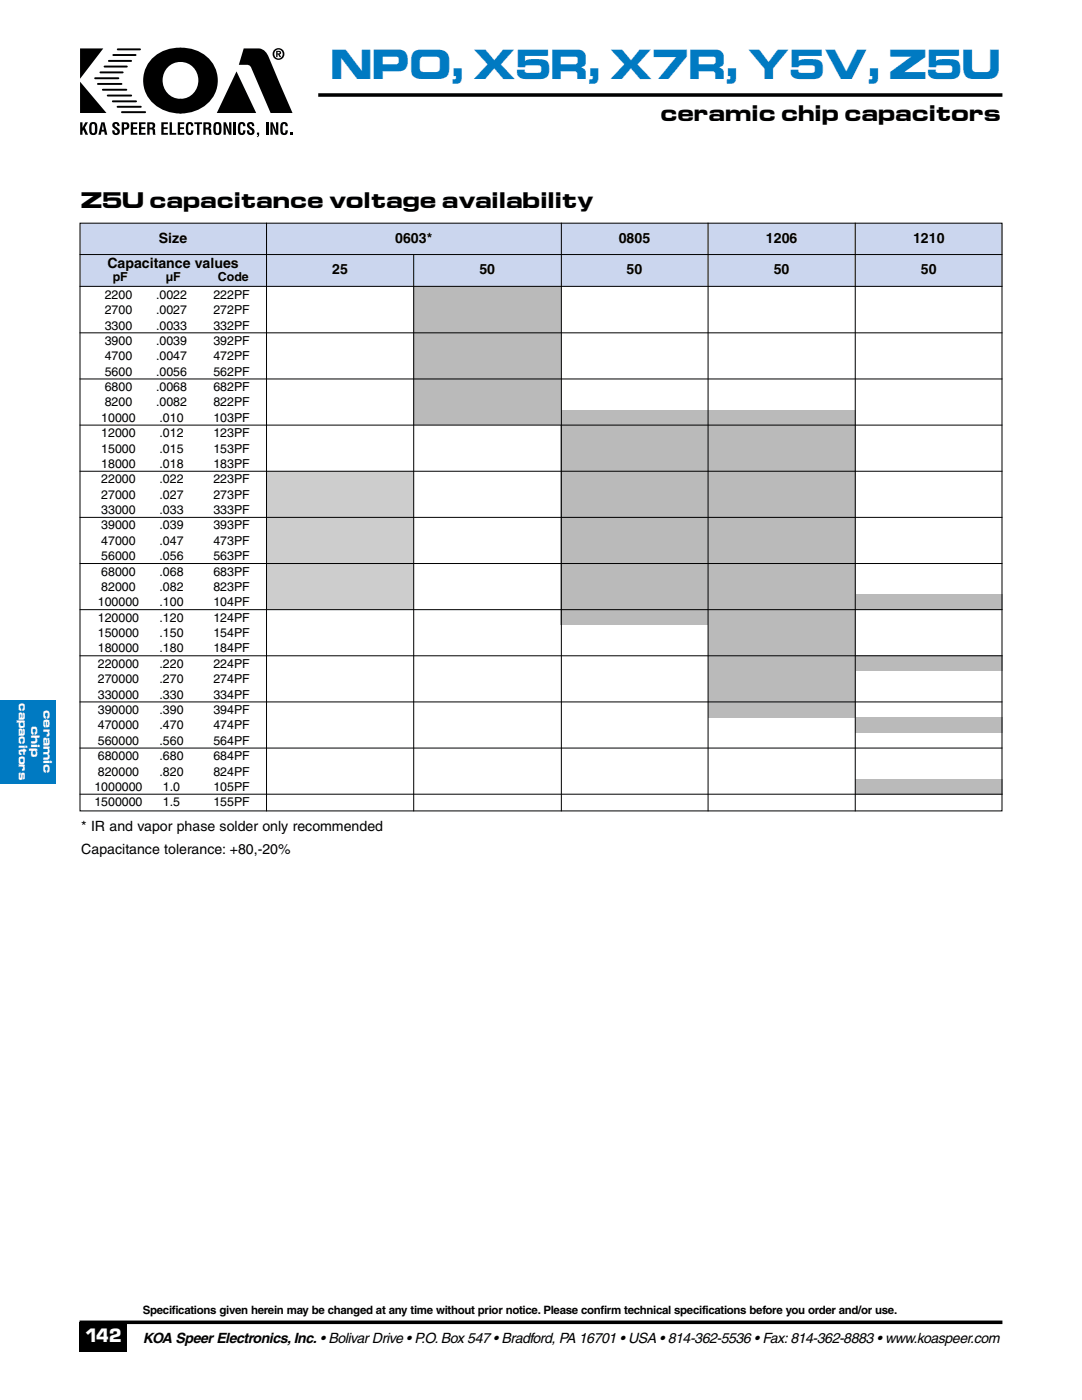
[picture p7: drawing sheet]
<svg xmlns="http://www.w3.org/2000/svg" width="216mm" height="279mm" viewBox="0 0 216 279" stroke-linecap="round" stroke-linejoin="round" font-family="sans-serif">
<path d="M63.5 19h136.5M15.9 263.9h184.1" fill="none" stroke="#000" stroke-width=".71" stroke-linecap="butt"/>
<path d="M15.9 263.9h9.5v6h-9.5z" fill-rule="evenodd" fill="#000"/>
<g fill="#000">
<path d="M16 9.7h4.6l-4.6 6zM16 16.3l5.2 6.3h-5.2zM30.4 11.6a7.6 7.6 0 0 1 5.6-2.1 1.57 1.57 0 0 1 .7 2.3l-.3 .4-.4 .2a3.7 3.7 0 0 0-3.6 3.6 3.7 3.7 0 0 0 3.6 3.7 1.61 1.61 0 0 1 .7 2.4l-.3 .4a6.2 6.2 0 0 1-4.5-.9 6.3 6.3 0 0 1-1.5-10zM35.6 9.7a6.1 6.1 0 0 1 4.4 .7 6.4 6.4 0 0 1 3.4 6.7 6.4 6.4 0 0 1-5.2 5.3l-2.2 .3a1.6 1.6 0 0 1-.6-2.4l.2-.4 .5-.2a3.7 3.7 0 0 0 3.5-3.7 3.7 3.7 0 0 0-3.6-3.6 1.54 1.54 0 0 1-.6-2.3zM48.6 9.7h3.1a2.44 2.44 0 0 1 1.9 1.7l4.8 11.2h-4.4l-3.8-9a1.41 1.41 0 0 0-1.8-.7h-.7zM16 24.4h.5v1.1l.5-1.1h.6l-.7 1.1 .7 1.4h-.5l-.5-1-.1 .3v.7h-.5zM22.6 24.5a.8 .8 0 0 1 1.2 .4l.1 .3h-.5l-.1-.4-.2-.1-.1 .1-.1 .3a1.9 1.9 0 0 1 1 1.1 .77 .77 0 0 1-.9 .7 .77 .77 0 0 1-.6-.9h.5l.1 .5h.3a.36 .36 0 0 0 0-.5l-.6-.4a.72 .72 0 0 1-.1-1.1zM26.1 24.4h1.3v.4h-.8v.6h.7v.4h-.7v.7h.8v.4h-1.3zM27.7 24.4h1.3v.4h-.8v.6h.8v.4h-.8v.7h.8v.4h-1.3zM32.2 24.4h1.3v.4h-.8v.6h.7v.4h-.7v.7h.8v.4h-1.3zM33.8 24.4h.5v2.1h.9v.4h-1.4zM35.5 24.4h1.3v.4h-.9v.6h.8v.4h-.8v.7h.9v.4h-1.3z"/>
<path d="M37.3 24.6a.74 .74 0 0 1 .9-.2 .74 .74 0 0 1 .4 .8h-.5l-.1-.4-.1-.1-.3 .1v1.5l.3 .3 .2-.1v-.5h.5a.77 .77 0 0 1-.7 1 .77 .77 0 0 1-.8-.8v-1.1zM38.8 24.4h1.5v.4h-.5v2.1h-.5v-2.1h-.5zM47.2 14.3l3.9 8.3h-7.8zM44.6 24.4h.5l.7 1.9-.1-1.9h.5v2.5h-.5l-.7-1.9 .1 1.9h-.5zM46.6 24.4h.5v2.5h-.5zM47.7 24.6a.74 .74 0 0 1 .9-.2 .74 .74 0 0 1 .4 .8h-.5l-.1-.4-.1-.1-.3 .1v1.5l.3 .3 .2-.1v-.5h.5a.77 .77 0 0 1-.7 1 .77 .77 0 0 1-.8-.8v-1.1zM49.5 24.5a.8 .8 0 0 1 1.2 .4v.3h-.4l-.1-.4-.2-.1-.2 .1v.3a1.91 1.91 0 0 1 1 1.1 .77 .77 0 0 1-.9 .7 .77 .77 0 0 1-.6-.9h.4l.1 .5h.4a.36 .36 0 0 0-.1-.5l-.5-.4a.72 .72 0 0 1-.1-1.1zM51.3 26.5h.4v.6l-.4 .3 .2-.5h-.2zM53.1 24.4h.4v2.5h-.4zM54 24.4h.4l.7 1.9v-1.9h.4v2.5h-.5l-.6-1.9v1.9h-.4zM56.1 24.6a.74 .74 0 0 1 .9-.2 .74 .74 0 0 1 .4 .8h-.4l-.1-.4-.2-.1-.2 .1-.1 1.5 .3 .3 .2-.1 .1-.5h.4a.77 .77 0 0 1-.6 1 .77 .77 0 0 1-.9-.8v-1.1zM57.9 26.5h.4v.4h-.4z"/>
<path d="M55.4 10.4h.3l.1 .2-.4 .1zM55.1 10.1v1.3h.3v-.5h.1l.3 .5h.3l-.3-.5 .3-.2-.1-.4zM54.4 10.8a1.18 1.18 0 0 0 2.3 0 1.18 1.18 0 0 0-2.3 0zM54.7 10.8a.88 .88 0 0 1 1.7 0 .88 .88 0 0 1-1.7 0z"/>
<path d="M18.4 24.8l.2-.1 .2 .1 .1 .3v1.2l-.3 .3-.3-.3zM18 24.6l-.2 1.2a.86 .86 0 0 0 .8 1.2 .86 .86 0 0 0 .8-1.2v-.3a.86 .86 0 0 0-.3-1.1 .86 .86 0 0 0-1.1 .2z"/>
<path d="M20.5 24.7l.2 1.2h-.4zM20.2 24.4l-.6 2.5h.5l.1-.6h.6l.1 .6h.5l-.5-2.5z"/>
<path d="M24.7 24.8a.39 .39 0 0 1 .6 .3l-.1 .4h-.5zM24.3 24.4v2.5h.4v-1a.77 .77 0 0 0 1.1-.5 .77 .77 0 0 0-.6-1z"/>
<path d="M29.8 24.8l.6 .1a.37 .37 0 0 1-.2 .6h-.4zM29.4 24.4v2.5h.4l.1-1.1a.45 .45 0 0 1 .5 .1 .45 .45 0 0 1 .1 .6v.4h.5l-.1-.6a.51 .51 0 0 0-.3-.7 .63 .63 0 0 0 .3-.7 .63 .63 0 0 0-.6-.5z"/>
<path d="M41 24.8l.6 .1a.37 .37 0 0 1-.2 .6h-.4zM40.6 24.4v2.5h.4l.1-1.1a.45 .45 0 0 1 .5 .1 .45 .45 0 0 1 .1 .6v.4h.5l-.1-.6a.51 .51 0 0 0-.3-.7 .63 .63 0 0 0 .3-.7 .63 .63 0 0 0-.6-.5z"/>
<path d="M43.1 24.8l.3-.1 .2 .1 .1 .3v1.2l-.3 .3-.3-.3zM42.8 24.6l-.2 1.2a.86 .86 0 0 0 .8 1.2 .86 .86 0 0 0 .8-1.2v-.3a.86 .86 0 0 0-.4-1.1 .86 .86 0 0 0-1 .2z"/>
</g>
<path d="M19 15.6h4.6M19.5 16.8h4.7M20 14.4h4.5M20.5 17.9h4.7M20.9 13.3h4.4M21.5 19.1h4.7M21.7 12.2h4.5M22.6 11h4.5M23.5 9.9h4.4M22.5 20.2h4.6M23.5 21.3h4.6M24.3 22.4h4.7" fill="none" stroke="#000" stroke-width=".39"/>
<path d="M15.9 44.4h184.1v12.8h-184.1z" fill-rule="evenodd" fill="#cbd6ee"/>
<path d="M15.9 50.8h184.1" fill="none" stroke="#000" stroke-width=".2"/>
<path d="M53.2 94.1h29.3v27.6h-29.3z" fill-rule="evenodd" fill="#cdcdcd"/>
<g fill="#bababa">
<path d="M82.5 57.2h29.4v27.6h-29.4z" fill-rule="evenodd"/>
<path d="M111.9 81.8h29.4v42.9h-29.4z" fill-rule="evenodd"/>
<path d="M141.3 81.8h29.4v61.3h-29.4z" fill-rule="evenodd"/>
<path d="M170.7 118.6h29.3v3.1h-29.3z" fill-rule="evenodd"/>
</g>
<path d="M15.9 57.2h184.1" fill="none" stroke="#000" stroke-width=".2"/>
<g fill="#bababa">
<path d="M170.7 130.9h29.3v3h-29.3z" fill-rule="evenodd"/>
<path d="M170.7 143.1h29.3v3.1h-29.3z" fill-rule="evenodd"/>
<path d="M170.7 155.4h29.3v3.2h-29.3z" fill-rule="evenodd"/>
</g>
<g fill="none" stroke="#000" stroke-width=".2">
<path d="M16 44.5h183.9v117.3h-183.9zM53.2 44.4v117.5M82.5 50.8v111.1M112 44.4v117.5M141.3 44.4v117.5M170.7 44.4v117.5M15.9 66.4h184.1M15.9 75.6h184.1M15.9 84.8h184.1M15.9 94h184.1M15.9 103.3h184.1M15.9 112.5h184.1"/>
<path d="M15.9 121.7h184.1M15.9 130.9h184.1M15.9 140.1h184.1M15.9 149.3h184.1M15.9 158.5h184.1"/>
</g>
<path d="M-.1 139.7h11.2v16.7h-11.2z" fill-rule="evenodd" fill="#007ac2"/>
<text font-size="7.2" fill="#007ac2" x="66" y="15.7">NPO, X5R, X7R, Y5V, Z5U</text>
<g font-size="3.9">
<text x="131.8" y="24.1">ceramic chip capacitors</text>
<text x="16.2" y="41.6">Z5U capacitance voltage availability</text>
</g>
<text font-size="3.4" fill="#fff" x="17" y="267.8">142</text>
<g font-size="2.8">
<text x="21.4" y="53.4">Capacitance values</text>
<text x="31.7" y="48.5">Size</text>
<text x="78.9" y="48.5">0603*</text>
<text x="123.5" y="48.5">0805</text>
<text x="152.8" y="48.5">1206</text>
<text x="182.2" y="48.5">1210</text>
<text x="66.3" y="54.7">25</text>
<text x="95.7" y="54.7">50</text>
<text x="125" y="54.7">50</text>
<text x="154.4" y="54.7">50</text>
<text x="183.8" y="54.7">50</text>
<text x="16.2" y="165.9">* IR and vapor phase solder only recommended</text>
<text x="16.2" y="170.3">Capacitance tolerance: +80,-20%</text>
<text x="28.5" y="268">KOA Speer Electronics, Inc. • Bolivar Drive • P.O. Box 547 • Bradford, PA 16701 • USA • 814-362-5536 • Fax:814-362-8883 • www.koaspeer.com</text>
</g>
<g font-size="2.5">
<text x="20.9" y="59.6">2200</text>
<text x="22.5" y="56.1">pF</text>
<text x="31.1" y="59.6">.0022</text>
<text x="33.1" y="56.1">µF</text>
<text x="42.6" y="59.6">222PF</text>
<text x="43.5" y="56.1">Code</text>
<text x="20.9" y="62.7">2700</text>
<text x="20.9" y="65.8">3300</text>
<text x="31.1" y="62.7">.0027</text>
<text x="31.1" y="65.8">.0033</text>
<text x="42.6" y="62.7">272PF</text>
<text x="42.6" y="65.8">332PF</text>
<text x="20.9" y="68.8">3900</text>
<text x="20.9" y="71.9">4700</text>
<text x="31.1" y="68.8">.0039</text>
<text x="31.1" y="71.9">.0047</text>
<text x="42.6" y="68.8">392PF</text>
<text x="42.6" y="71.9">472PF</text>
<text x="20.9" y="75">5600</text>
<text x="31.1" y="75">.0056</text>
<text x="42.6" y="75">562PF</text>
<text x="20.9" y="78">6800</text>
<text x="20.9" y="81.1">8200</text>
<text x="31.1" y="78">.0068</text>
<text x="31.1" y="81.1">.0082</text>
<text x="42.6" y="78">682PF</text>
<text x="42.6" y="81.1">822PF</text>
<text x="20.2" y="84.2">10000</text>
<text x="20.2" y="87.2">12000</text>
<text x="31.8" y="84.2">.010</text>
<text x="31.8" y="87.2">.012</text>
<text x="42.6" y="84.2">103PF</text>
<text x="42.6" y="87.2">123PF</text>
<text x="20.2" y="90.3">15000</text>
<text x="20.2" y="93.4">18000</text>
<text x="31.8" y="90.3">.015</text>
<text x="31.8" y="93.4">.018</text>
<text x="42.6" y="90.3">153PF</text>
<text x="42.6" y="93.4">183PF</text>
<text x="20.2" y="96.5">22000</text>
<text x="20.2" y="99.5">27000</text>
<text x="31.8" y="96.5">.022</text>
<text x="31.8" y="99.5">.027</text>
<text x="42.6" y="96.5">223PF</text>
<text x="42.6" y="99.5">273PF</text>
<text x="20.2" y="102.6">33000</text>
<text x="20.2" y="105.7">39000</text>
<text x="31.8" y="102.6">.033</text>
<text x="31.8" y="105.7">.039</text>
<text x="42.6" y="102.6">333PF</text>
<text x="42.6" y="105.7">393PF</text>
<text x="20.2" y="108.7">47000</text>
<text x="20.2" y="111.8">56000</text>
<text x="31.8" y="108.7">.047</text>
<text x="31.8" y="111.8">.056</text>
<text x="42.6" y="108.7">473PF</text>
<text x="42.6" y="111.8">563PF</text>
<text x="20.2" y="114.9">68000</text>
<text x="20.2" y="117.9">82000</text>
<text x="31.8" y="114.9">.068</text>
<text x="31.8" y="117.9">.082</text>
<text x="42.6" y="114.9">683PF</text>
<text x="42.6" y="117.9">823PF</text>
<text x="19.5" y="121">100000</text>
<text x="19.5" y="124.1">120000</text>
<text x="31.8" y="121">.100</text>
<text x="31.8" y="124.1">.120</text>
<text x="42.6" y="121">104PF</text>
<text x="42.6" y="124.1">124PF</text>
<text x="19.5" y="127.1">150000</text>
<text x="19.5" y="130.2">180000</text>
<text x="31.8" y="127.1">.150</text>
<text x="31.8" y="130.2">.180</text>
<text x="42.6" y="127.1">154PF</text>
<text x="42.6" y="130.2">184PF</text>
<text x="19.5" y="133.3">220000</text>
<text x="19.5" y="136.4">270000</text>
<text x="31.8" y="133.3">.220</text>
<text x="31.8" y="136.4">.270</text>
<text x="42.6" y="133.3">224PF</text>
<text x="42.6" y="136.4">274PF</text>
<text x="19.5" y="139.4">330000</text>
<text x="19.5" y="142.5">390000</text>
<text x="31.8" y="139.4">.330</text>
<text x="31.8" y="142.5">.390</text>
<text x="42.6" y="139.4">334PF</text>
<text x="42.6" y="142.5">394PF</text>
<text x="19.5" y="145.6">470000</text>
<text x="19.5" y="148.6">560000</text>
<text x="31.8" y="145.6">.470</text>
<text x="31.8" y="148.6">.560</text>
<text x="42.6" y="145.6">474PF</text>
<text x="42.6" y="148.6">564PF</text>
<text x="19.5" y="151.7">680000</text>
<text x="19.5" y="154.8">820000</text>
<text x="31.8" y="151.7">.680</text>
<text x="31.8" y="154.8">.820</text>
<text x="42.6" y="151.7">684PF</text>
<text x="42.6" y="154.8">824PF</text>
<text x="18.8" y="157.8">1000000</text>
<text x="18.8" y="160.9">1500000</text>
<text x="32.5" y="157.8">1.0</text>
<text x="32.5" y="160.9">1.5</text>
<text x="42.6" y="157.8">105PF</text>
<text x="42.6" y="160.9">155PF</text>
</g>
<text font-size="2.3" x="28.5" y="262.2">Specifications given herein may be changed at any time without prior notice. Please confirm technical specifications before you order and/or use.</text>
<g font-size="2.1" fill="#fff">
<text x="3.8" y="140.4" transform="rotate(90 3.8 140.4)">capacitors</text>
<text x="8.7" y="141.7" transform="rotate(90 8.7 141.7)">ceramic</text>
<text x="6.2" y="144.9" transform="rotate(90 6.2 144.9)">chip</text>
</g>
</svg>
